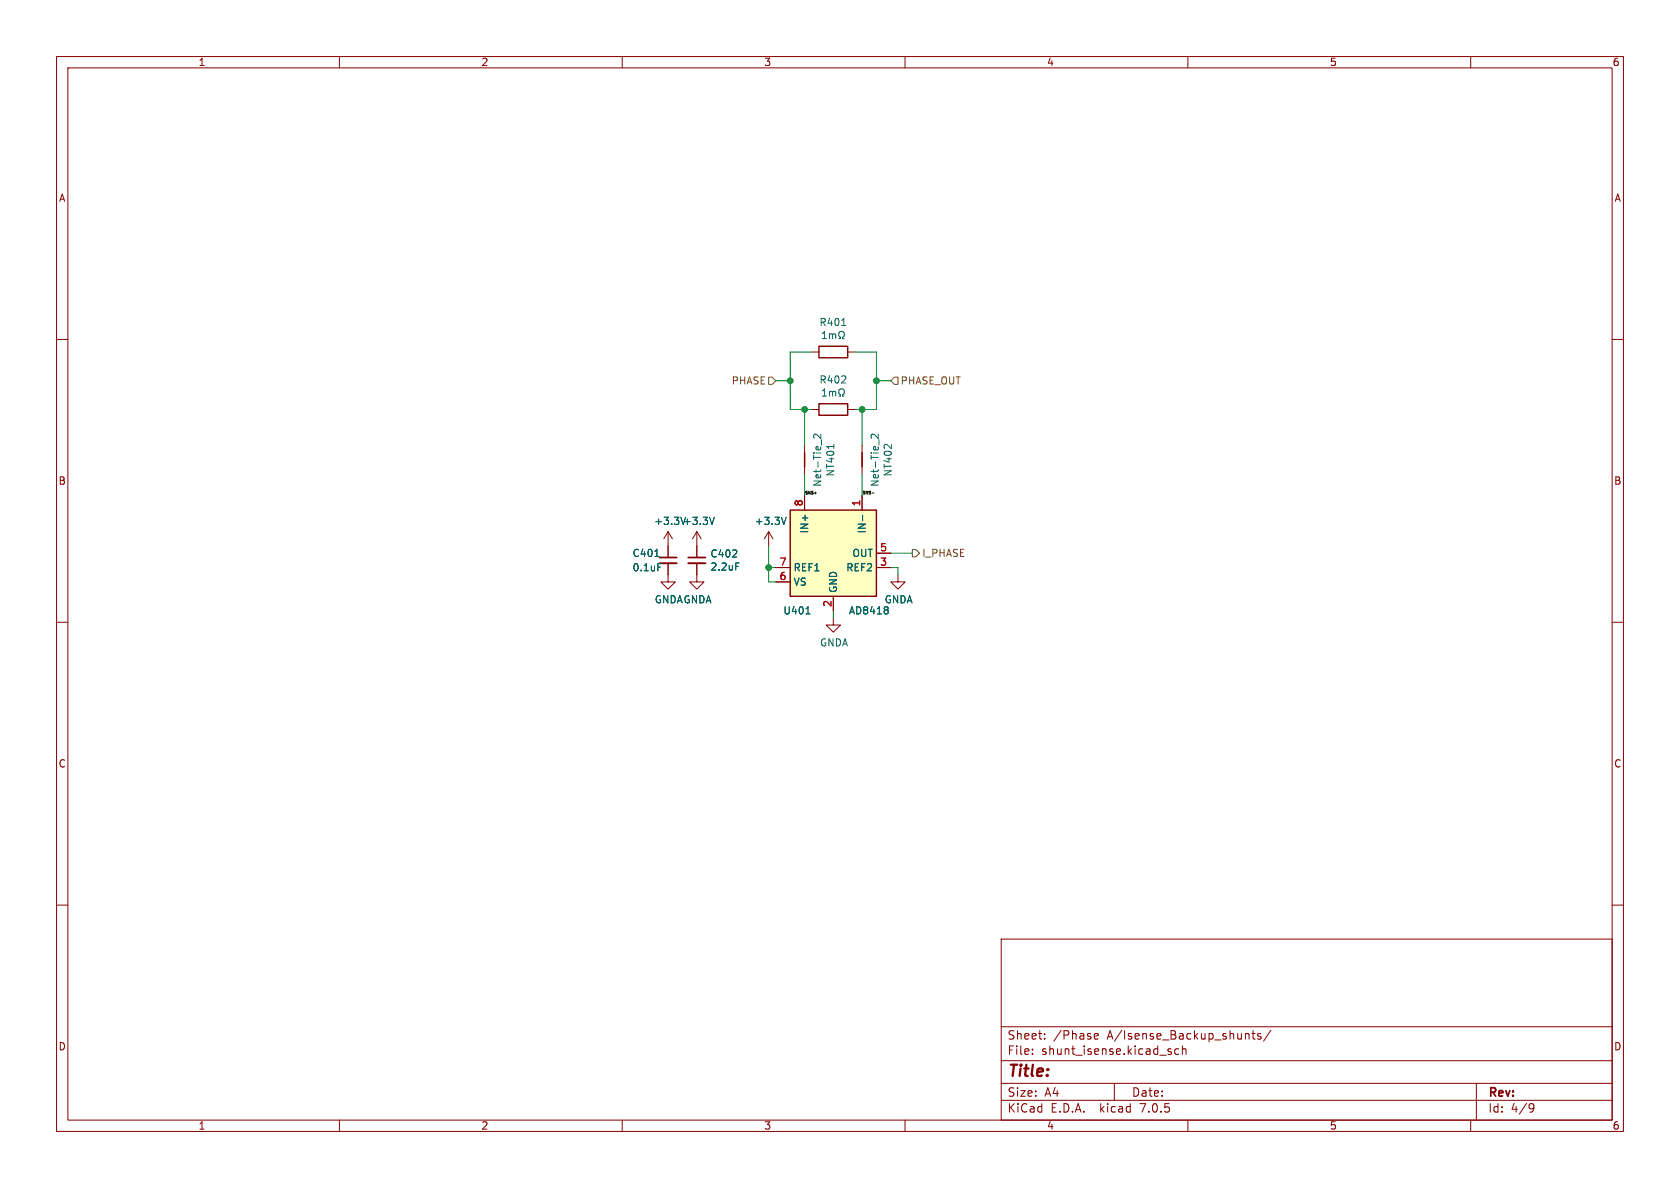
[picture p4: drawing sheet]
<svg xmlns="http://www.w3.org/2000/svg" width="297mm" height="210mm" viewBox="0 0 297 210" stroke-linecap="round" stroke-linejoin="round" font-family="sans-serif">
<g fill="none" stroke="#840000" stroke-width=".18">
<path d="M10 10h277v190h-277zM12 12h273v186h-273zM60 10v2M110 10v2M160 10v2M210 10v2M260 10v2M10 60h2M285 60h2M142.2 78.7v5.1M143.5 72.4h1.3M143.5 62.2h1.3"/>
<path d="M149.9 72.4h1.2M149.9 62.2h1.2M152.4 78.7v5.1M118.1 99.6v3.3h1.3l-1.3 1.2-1.3-1.2h1.3M118.1 94l-.8 1.3M118.1 94v4.6M118.1 94l.8 1.3M123.2 99.6v3.3h1.3l-1.3 1.2-1.3-1.2h1.3M123.2 94v4.6M123.2 94l-.8 1.3M123.2 94l.8 1.3M135.9 94l-.8 1.3"/>
<path d="M135.9 94v2.5M135.9 94l.8 1.3M142.2 87.6v2.6M152.4 87.6v2.6M154.9 97.8h2.6M10 110h2M137.2 100.3h2.5M137.2 102.9h2.5M147.3 109.2v1.3h1.3l-1.3 1.3-1.3-1.3h1.3M147.3 105.4v2.6M154.9 100.3h2.6M158.7 101.6v1.3h1.3l-1.3 1.2-1.2-1.2h1.2"/>
<path d="M285 110h2M10 160h2M285 160h2M177 166h108v32h-108zM60 198v2M110 198v2M160 198v2M177 194.5h108M177 191.5h108M177 187.5h108M177 181.5h108M182.5 186.3v.1"/>
<path d="M182.5 185.5v.1M184.7 183.6v.1M184.7 182.8v.1M193.5 183.2l.7-.1-.1-.3-.4-.1-.2 .2v.7h.6M197 191.5v3M206.7 185.9l.3 .1 .1 .2-.2 .2h-.3M206.7 185.4l.3 .1M208.4 185.5l-.4-.1-.3 .3v.4l.1 .2h.6M209 185.5l.2-.1 .4 .1 .1 .9M209 184.9v1.5M210 198v2M220.4 182.7l.3 .1 .1 .1v.8"/>
<path d="M221.3 182.7h.6M221.5 182.2v1.3l.4 .2M222.9 182.8l-.4-.1-.2 .2 .1 .2 .5 .2v.3h-.6M224.7 182.1l-1.3 2M260 198v2M261 191.5v6.5M270.5 195.2l.4-.1 .2 .1a.99 .99 0 0 1-.4 1.4h-.2M271.2 195.7l-.3 .3h-.4"/>
</g>
<path d="M144.8 71.4h5.1v2h-5.1zM144.8 61.2h5.1v2h-5.1zM139.7 90.2h15.2v15.2h-15.2zM142.2 80v2.6M152.4 80v2.6" fill="none" stroke="#840000" stroke-width=".25"/>
<g fill="none" stroke="#006464" stroke-width=".18">
<path d="M145.4 59l.3-.4v1.3M145.4 59.9h.7M146.7 59v.9M146.7 59.1l.3-.1 .2 .2M147.2 59.2v.7M147.2 59.2l.2-.2 .3 .1v.8M148.3 59.9h.3v-.3a.54 .54 0 0 1-.3-.7 .54 .54 0 0 1 .8-.2 .58 .58 0 0 1-.1 .9v.3h.3M148.8 57.6h.7M145.1 76.7v.8l-.9-.8-.4 .3 .2 .5M145.2 77.7v1M145.4 70h.7M145.4 69.1l.3-.3v1.2"/>
<path d="M146.7 69.2v.8M146.7 69.3l.3-.1 .2 .2M147.2 69.4l.2-.2h.3v.8M147.2 69.4v.6M147.4 78.6v.7M148.3 70h.3v-.2a.54 .54 0 0 1-.3-.8 .54 .54 0 0 1 .8-.2 .58 .58 0 0 1-.1 1v.2h.3M155.3 76.7v.8l-.9-.8-.4 .3 .1 .5M155.4 77.7v1M115.8 98.4h.7M116.3 99.6h.6M126.3 91.4l-.4 1.3M130.1 99.5h.6"/>
<path d="M139 91.4l-.4 1.3M152.5 91.1v.9M142.5 108.5h.7M156.9 107.9l.1 .1-.1 .5M157 107.4v.2l-.1 .1"/>
</g>
<path d="M116.6 99.6h3M121.7 99.6h3" fill="none" stroke="#840000" stroke-width=".33"/>
<path d="M116.6 98.6h3M121.7 98.6h3" fill="none" stroke="#840000" stroke-width=".3"/>
<path d="M139.7 90.2h15.2v15.2h-15.2z" fill="#ffffc2" stroke="#ffffc2" stroke-width=".18"/>
<path d="M135.9 66.7h.6l.7 .6-.7 .6h-.6zM157.5 67.3l.6-.6h.6v1.2h-.6zM161.3 97.2h.6l.7 .6-.7 .6h-.6z" fill="none" stroke="#725600" stroke-width=".18"/>
<path d="M144 87.2h.3M154.1 87.2h.4" fill="none" stroke="#0f0f0f" stroke-width=".18"/>
<g fill="none" stroke="#009600" stroke-width=".18">
<path d="M137.2 67.3h2.5M142.2 72.4v6.3M143.5 62.2h-3.8v10.2h3.8M151.1 62.2h3.8v10.2h-3.8M152.4 72.4v6.3M154.9 67.3h2.6M135.9 96.5v6.4h1.3M142.2 83.8v3.8M152.4 83.8v3.8M157.5 97.8h3.8M135.9 100.3h1.3M147.3 108v1.2"/>
<path d="M157.5 100.3h1.2v1.3"/>
</g>
<g fill="#009600" stroke="#009600" stroke-width=".18">
<circle cx="139.7" cy="67.3" r=".51"/>
<circle cx="142.2" cy="72.4" r=".51"/>
<circle cx="152.4" cy="72.4" r=".51"/>
<circle cx="154.9" cy="67.3" r=".51"/>
<circle cx="135.9" cy="100.3" r=".51"/>
</g>
<text font-size="2.8" fill="#840000" x="178" y="190.8">Title:</text>
<g font-size="2.1" fill="#840000">
<text x="178" y="183.9">Sheet:</text>
<text x="186.2" y="183.9">/Phase</text>
<text x="195.7" y="183.9">A/Isense_Backup_shunts/</text>
<text x="178" y="186.6">File:</text>
<text x="184" y="186.6">shunt_isense.kicad_sch</text>
<text x="178" y="196.8">KiCad</text>
<text x="178" y="194">Size:</text>
<text x="184.6" y="194">A4</text>
<text x="185.7" y="196.8">E.D.A.</text>
<text x="194.4" y="196.8">kicad</text>
<text x="200" y="194">Date:</text>
<text x="201.5" y="196.8">7.0.5</text>
<text x="263" y="194.2">Rev:</text>
<text x="263" y="196.8">Id:</text>
<text x="267" y="196.8">4/9</text>
</g>
<g font-size="1.8" fill="#840000">
<text x="35" y="11.8">1</text>
<text x="85" y="11.8">2</text>
<text x="135" y="11.8">3</text>
<text x="185" y="11.8">4</text>
<text x="235" y="11.8">5</text>
<text x="285" y="11.8">6</text>
<text x="10.4" y="35.8">A</text>
<text x="285.4" y="35.8">A</text>
<text x="10.3" y="85.8">B</text>
<text x="285.3" y="85.8">B</text>
<text x="10.3" y="135.8">C</text>
<text x="285.3" y="135.8">C</text>
<text x="10.3" y="185.8">D</text>
<text x="285.3" y="185.8">D</text>
<text x="35" y="199.8">1</text>
<text x="85" y="199.8">2</text>
<text x="135" y="199.8">3</text>
<text x="185" y="199.8">4</text>
<text x="235" y="199.8">5</text>
<text x="285" y="199.8">6</text>
</g>
<g font-size="1.8" fill="#006464">
<text x="144.8" y="57.8">R401</text>
<text x="144.8" y="68">R402</text>
<text x="145.4" y="86.1" transform="rotate(-90 145.4 86.1)">Net-Tie_2</text>
<text x="147.7" y="84.3" transform="rotate(-90 147.7 84.3)">NT401</text>
<text x="155.5" y="86.1" transform="rotate(-90 155.5 86.1)">Net-Tie_2</text>
<text x="157.8" y="84.3" transform="rotate(-90 157.8 84.3)">NT402</text>
<text x="115.6" y="93">+3.3V +3.3V</text>
<text x="133.4" y="93">+3.3V</text>
<text x="143.1" y="94.3" transform="rotate(-90 143.1 94.3)">IN+</text>
<text x="153.2" y="94.3" transform="rotate(-90 153.2 94.3)">IN-</text>
<text x="111.8" y="98.6">C401</text>
<text x="111.8" y="101.2">0.1uF</text>
<text x="125.5" y="98.7">C402</text>
<text x="125.5" y="101">2.2uF</text>
<text x="140.2" y="101.2">REF1</text>
<text x="149.6" y="101.2">REF2</text>
<text x="150.7" y="98.6">OUT</text>
<text x="115.7" y="106.8">GNDAGNDA</text>
<text x="140.2" y="103.7">VS</text>
<text x="148.1" y="104.9" transform="rotate(-90 148.1 104.9)">GND</text>
<text x="156.3" y="106.8">GNDA</text>
<text x="138.4" y="108.8">U401</text>
<text x="150" y="108.8">AD8418</text>
<text x="144.9" y="114.4">GNDA</text>
</g>
<g font-size="1.8" fill="#725600">
<text x="129.3" y="68.1">PHASE</text>
<text x="159.1" y="68.1">PHASE_OUT</text>
<text x="162.9" y="98.6">I_PHASE</text>
</g>
<g font-size="1.8" fill="#a90000">
<text x="142" y="89.6" transform="rotate(-90 142 89.6)">8</text>
<text x="152.1" y="89.6" transform="rotate(-90 152.1 89.6)">1</text>
<text x="137.8" y="100.1">7</text>
<text x="155.5" y="100.1">3</text>
<text x="155.5" y="97.5">5</text>
<text x="137.8" y="102.6">6</text>
<text x="147.1" y="107.3" transform="rotate(-90 147.1 107.3)">2</text>
</g>
<g font-size=".7" fill="#0f0f0f">
<text x="142.2" y="87.4">SNS+</text>
<text x="152.4" y="87.4">SNS-</text>
</g>
</svg>
